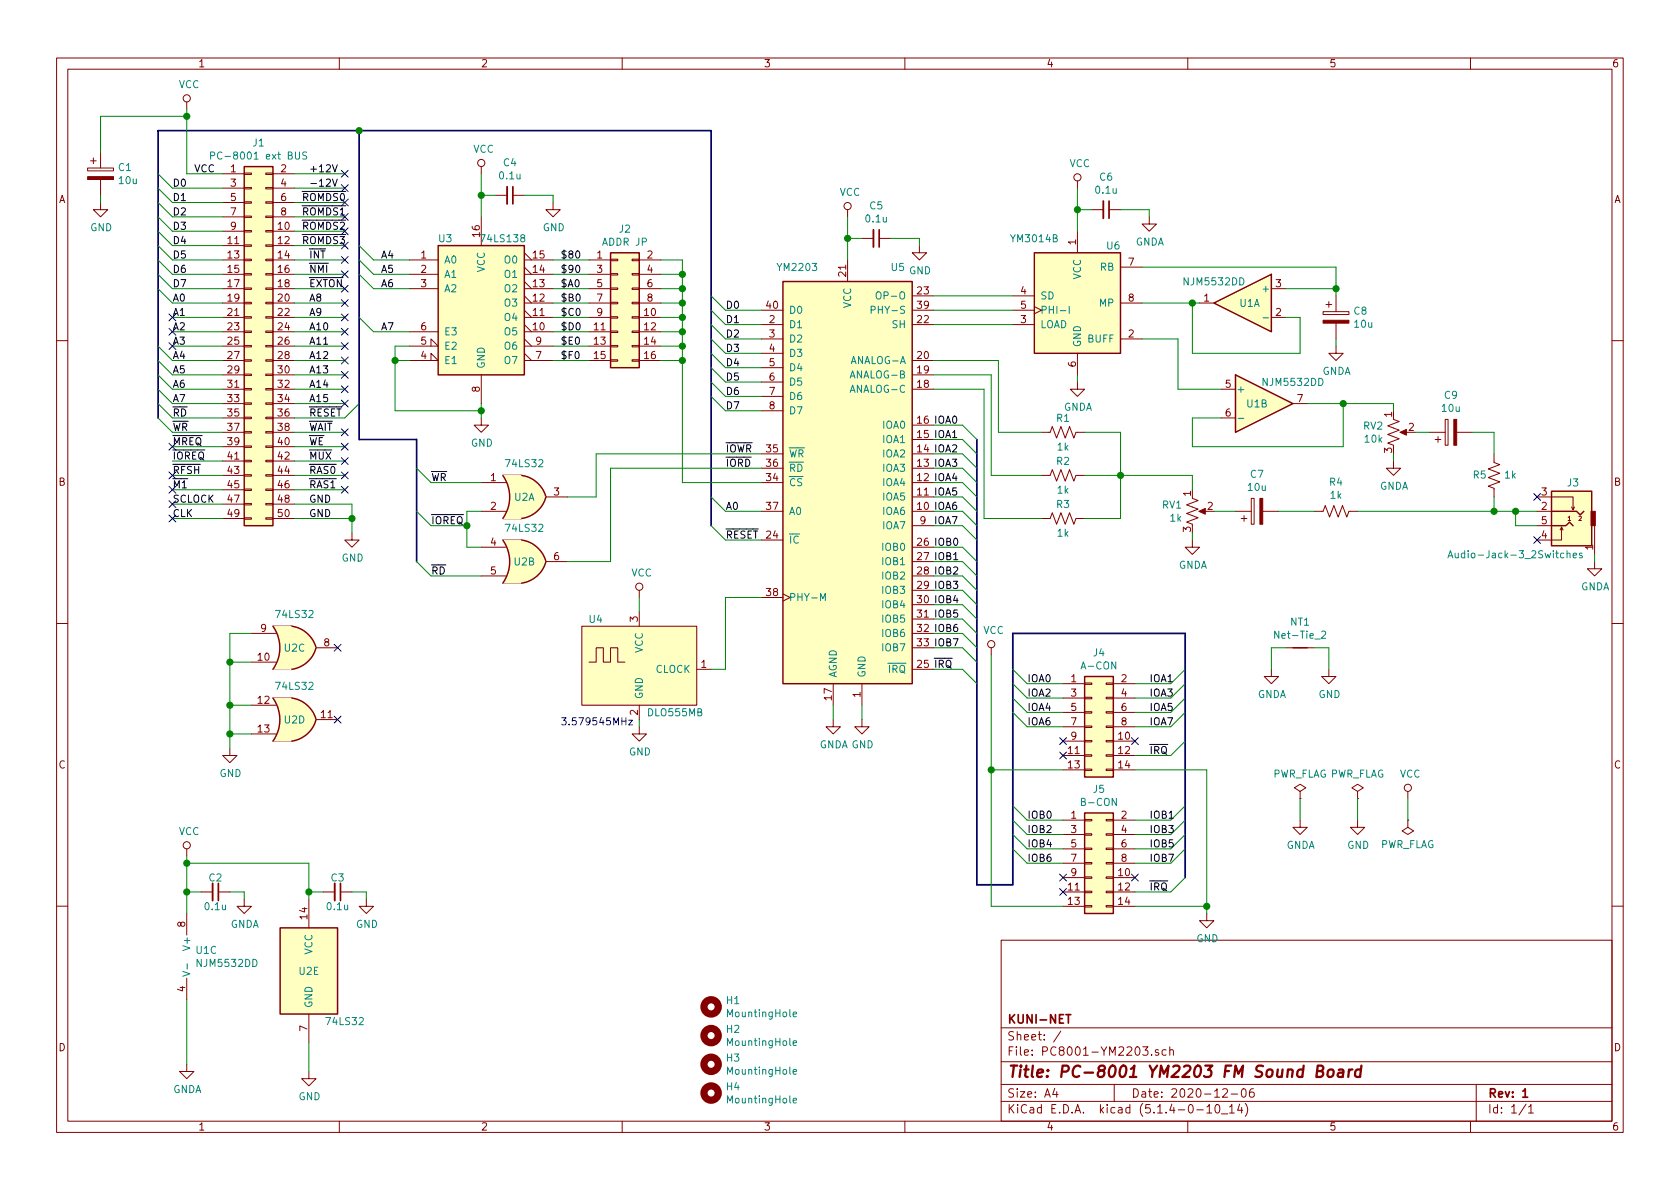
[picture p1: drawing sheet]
EESchema Schematic File Version 4
LIBS:PC8001-YM2203-cache
EELAYER 30 0
EELAYER END
$Descr A4 11693 8268
encoding utf-8
Sheet 1 1
Title "PC-8001 YM2203 FM Sound Board"
Date "2020-12-06"
Rev "1"
Comp "KUNI-NET"
Comment1 ""
Comment2 ""
Comment3 ""
Comment4 ""
$EndDescr
Text Label 2650 2300 0    50   ~ 0
A7
Wire Wire Line
	2600 2300 2850 2300
Text Label 2650 2000 0    50   ~ 0
A6
Wire Wire Line
	2600 2000 2850 2000
Text Label 2650 1900 0    50   ~ 0
A5
Wire Wire Line
	2600 1900 2850 1900
Text Label 2650 1800 0    50   ~ 0
A4
Wire Wire Line
	2600 1800 2850 1800
Wire Wire Line
	1300 800  1300 750 
Wire Wire Line
	700  800  700  1050
Wire Wire Line
	700  800  1300 800 
Wire Bus Line
	1100 900  2500 900 
Entry Wire Line
	2400 2900 2500 2800
NoConn ~ 2400 1300
NoConn ~ 2400 1200
Entry Wire Line
	1100 2900 1200 3000
Entry Wire Line
	1100 2800 1200 2900
Entry Wire Line
	1100 2700 1200 2800
Entry Wire Line
	1100 2600 1200 2700
Entry Wire Line
	1100 2500 1200 2600
Entry Wire Line
	1100 2400 1200 2500
Entry Wire Line
	1100 2000 1200 2100
Entry Wire Line
	1100 1900 1200 2000
Entry Wire Line
	1100 1800 1200 1900
Entry Wire Line
	1100 1700 1200 1800
Entry Wire Line
	1100 1600 1200 1700
Entry Wire Line
	1100 1500 1200 1600
Entry Wire Line
	1100 1400 1200 1500
Entry Wire Line
	1100 1300 1200 1400
Entry Wire Line
	1100 1200 1200 1300
Connection ~ 1300 800 
Wire Wire Line
	1300 1200 1300 800 
NoConn ~ 1200 2200
$Comp
L 74xx:74LS32 U2
U 2 1
P 3650 3900
F 0 "U2" H 3650 3900 50  0000 C CNN
F 1 "74LS32" H 3650 4134 50  0000 C CNN
F 2 "Package_DIP:DIP-14_W7.62mm_Socket" H 3650 3900 50  0001 C CNN
F 3 "http://www.ti.com/lit/gpn/sn74LS32" H 3650 3900 50  0001 C CNN
	2    3650 3900
	1    0    0    -1  
$EndComp
$Comp
L 74xx:74LS32 U2
U 1 1
P 3650 3450
F 0 "U2" H 3650 3450 50  0000 C CNN
F 1 "74LS32" H 3650 3684 50  0000 C CNN
F 2 "Package_DIP:DIP-14_W7.62mm_Socket" H 3650 3450 50  0001 C CNN
F 3 "http://www.ti.com/lit/gpn/sn74LS32" H 3650 3450 50  0001 C CNN
	1    3650 3450
	1    0    0    -1  
$EndComp
$Comp
L 74xx:74LS138 U3
U 1 1
P 3350 2100
F 0 "U3" H 3100 2550 50  0000 C CNN
F 1 "74LS138" H 3500 2550 50  0000 C CNN
F 2 "Package_DIP:DIP-16_W7.62mm_Socket" H 3350 2100 50  0001 C CNN
F 3 "http://www.ti.com/lit/gpn/sn74LS138" H 3350 2100 50  0001 C CNN
	1    3350 2100
	1    0    0    -1  
$EndComp
Text Label 2150 1300 0    50   ~ 0
-12V
Text Label 2150 1200 0    50   ~ 0
+12V
Wire Wire Line
	2050 1300 2400 1300
Wire Wire Line
	2050 1200 2400 1200
NoConn ~ 1200 2400
NoConn ~ 1200 2300
Wire Wire Line
	700  1350 700  1400
$Comp
L Device:CP C1
U 1 1
P 700 1200
F 0 "C1" H 818 1246 50  0000 L CNN
F 1 "10u" H 818 1155 50  0000 L CNN
F 2 "Capacitor_THT:CP_Radial_D5.0mm_P2.50mm" H 738 1050 50  0001 C CNN
F 3 "~" H 700 1200 50  0001 C CNN
	1    700  1200
	1    0    0    -1  
$EndComp
$Comp
L power:GND #PWR01
U 1 1
P 700 1400
F 0 "#PWR01" H 700 1150 50  0001 C CNN
F 1 "GND" H 705 1227 50  0000 C CNN
F 2 "" H 700 1400 50  0001 C CNN
F 3 "" H 700 1400 50  0001 C CNN
	1    700  1400
	1    0    0    -1  
$EndComp
NoConn ~ 1200 3600
NoConn ~ 1200 3500
NoConn ~ 1200 3400
NoConn ~ 1200 3300
NoConn ~ 1200 3100
NoConn ~ 2400 3400
NoConn ~ 2400 3300
NoConn ~ 2400 3200
NoConn ~ 2400 3100
NoConn ~ 2400 3000
NoConn ~ 2400 2800
NoConn ~ 2400 2700
NoConn ~ 2400 2600
NoConn ~ 2400 2500
NoConn ~ 2400 2400
NoConn ~ 2400 2300
NoConn ~ 2400 2200
NoConn ~ 2400 2100
NoConn ~ 2400 2000
NoConn ~ 2400 1900
NoConn ~ 2400 1800
NoConn ~ 2400 1700
NoConn ~ 2400 1600
NoConn ~ 2400 1500
NoConn ~ 2400 1400
Text Label 2150 2000 0    50   ~ 0
~EXTON
Text Label 2150 1900 0    50   ~ 0
~NMI
Text Label 2150 1800 0    50   ~ 0
~INT
Text Label 2100 1700 0    50   ~ 0
~ROMDS3
Text Label 2100 1600 0    50   ~ 0
~ROMDS2
Text Label 2100 1500 0    50   ~ 0
~ROMDS1
Text Label 2100 1400 0    50   ~ 0
~ROMDS0
Wire Wire Line
	2450 3600 2450 3700
Wire Wire Line
	2050 3600 2450 3600
Wire Wire Line
	2050 3500 2450 3500
Connection ~ 2450 3600
Wire Wire Line
	2450 3500 2450 3600
$Comp
L power:GND #PWR08
U 1 1
P 2450 3700
F 0 "#PWR08" H 2450 3450 50  0001 C CNN
F 1 "GND" H 2455 3527 50  0000 C CNN
F 2 "" H 2450 3700 50  0001 C CNN
F 3 "" H 2450 3700 50  0001 C CNN
	1    2450 3700
	1    0    0    -1  
$EndComp
Wire Wire Line
	1300 1200 1550 1200
$Comp
L power:VCC #PWR02
U 1 1
P 1300 750
F 0 "#PWR02" H 1300 600 50  0001 C CNN
F 1 "VCC" H 1317 923 50  0000 C CNN
F 2 "" H 1300 750 50  0001 C CNN
F 3 "" H 1300 750 50  0001 C CNN
	1    1300 750 
	1    0    0    -1  
$EndComp
Text Label 2150 3600 0    50   ~ 0
GND
Text Label 2150 3500 0    50   ~ 0
GND
Text Label 2150 3400 0    50   ~ 0
~RAS1
Text Label 2150 3300 0    50   ~ 0
~RAS0
Text Label 2150 3200 0    50   ~ 0
~MUX
Text Label 2150 3100 0    50   ~ 0
~WE
Text Label 2150 3000 0    50   ~ 0
~WAIT
Text Label 2150 2900 0    50   ~ 0
~RESET
Text Label 2150 2800 0    50   ~ 0
A15
Text Label 2150 2700 0    50   ~ 0
A14
Text Label 2150 2600 0    50   ~ 0
A13
Text Label 2150 2500 0    50   ~ 0
A12
Text Label 2150 2400 0    50   ~ 0
A11
Text Label 2150 2300 0    50   ~ 0
A10
Text Label 2150 2200 0    50   ~ 0
A9
Text Label 1200 3600 0    50   ~ 0
CLK
Text Label 1200 3500 0    50   ~ 0
SCLOCK
Text Label 1200 3400 0    50   ~ 0
~M1
Text Label 1200 3300 0    50   ~ 0
~RFSH
Text Label 1200 3200 0    50   ~ 0
~IOREQ
Text Label 1200 3100 0    50   ~ 0
~MREQ
Text Label 1200 3000 0    50   ~ 0
~WR
Text Label 1200 2900 0    50   ~ 0
~RD
Text Label 1200 2800 0    50   ~ 0
A7
Text Label 2150 2100 0    50   ~ 0
A8
Text Label 1200 2700 0    50   ~ 0
A6
Text Label 1200 2600 0    50   ~ 0
A5
Text Label 1200 2500 0    50   ~ 0
A4
Text Label 1200 2400 0    50   ~ 0
A3
Text Label 1200 2300 0    50   ~ 0
A2
Text Label 1200 2200 0    50   ~ 0
A1
Text Label 1200 2100 0    50   ~ 0
A0
Text Label 1200 2000 0    50   ~ 0
D7
Text Label 1200 1900 0    50   ~ 0
D6
Text Label 1200 1800 0    50   ~ 0
D5
Text Label 1200 1700 0    50   ~ 0
D4
Text Label 1200 1600 0    50   ~ 0
D3
Text Label 1200 1500 0    50   ~ 0
D2
Text Label 1200 1400 0    50   ~ 0
D1
Text Label 1200 1300 0    50   ~ 0
D0
Text Label 1350 1200 0    50   ~ 0
VCC
Wire Wire Line
	2050 3400 2400 3400
Wire Wire Line
	2050 3300 2400 3300
Wire Wire Line
	2050 3200 2400 3200
Wire Wire Line
	2050 3100 2400 3100
Wire Wire Line
	2050 3000 2400 3000
Wire Wire Line
	2050 2900 2400 2900
Wire Wire Line
	2050 2800 2400 2800
Wire Wire Line
	2050 2700 2400 2700
Wire Wire Line
	2050 2600 2400 2600
Wire Wire Line
	2050 2500 2400 2500
Wire Wire Line
	2050 2400 2400 2400
Wire Wire Line
	2050 2300 2400 2300
Wire Wire Line
	2050 2200 2400 2200
Wire Wire Line
	2050 2100 2400 2100
Wire Wire Line
	2050 2000 2400 2000
Wire Wire Line
	2050 1900 2400 1900
Wire Wire Line
	2050 1800 2400 1800
Wire Wire Line
	2050 1700 2400 1700
Wire Wire Line
	2050 1600 2400 1600
Wire Wire Line
	2050 1500 2400 1500
Wire Wire Line
	2050 1400 2400 1400
Wire Wire Line
	1200 3600 1550 3600
Wire Wire Line
	1200 3500 1550 3500
Wire Wire Line
	1200 3400 1550 3400
Wire Wire Line
	1200 3300 1550 3300
Wire Wire Line
	1200 3200 1550 3200
Wire Wire Line
	1200 3100 1550 3100
Wire Wire Line
	1200 3000 1550 3000
Wire Wire Line
	1200 2900 1550 2900
Wire Wire Line
	1200 2800 1550 2800
Wire Wire Line
	1200 2700 1550 2700
Wire Wire Line
	1200 2600 1550 2600
Wire Wire Line
	1200 2500 1550 2500
Wire Wire Line
	1200 2400 1550 2400
Wire Wire Line
	1200 2300 1550 2300
Wire Wire Line
	1200 2200 1550 2200
Wire Wire Line
	1200 2100 1550 2100
Wire Wire Line
	1200 2000 1550 2000
Wire Wire Line
	1200 1900 1550 1900
Wire Wire Line
	1200 1800 1550 1800
Wire Wire Line
	1200 1700 1550 1700
Wire Wire Line
	1200 1600 1550 1600
Wire Wire Line
	1200 1500 1550 1500
Wire Wire Line
	1200 1400 1550 1400
Wire Wire Line
	1200 1300 1550 1300
$Comp
L Connector_Generic:Conn_02x25_Odd_Even J1
U 1 1
P 1750 2400
F 0 "J1" H 1800 3817 50  0000 C CNN
F 1 "PC-8001 ext BUS" H 1800 3726 50  0000 C CNN
F 2 "Connector_PinHeader_2.54mm:PinHeader_2x25_P2.54mm_Horizontal" H 1750 2400 50  0001 C CNN
F 3 "~" H 1750 2400 50  0001 C CNN
	1    1750 2400
	1    0    0    -1  
$EndComp
Text Notes 3900 5050 0    50   ~ 0
3.579545MHz
Wire Wire Line
	4450 5000 4450 5050
Wire Wire Line
	4450 4150 4450 4250
$Comp
L power:VCC #PWR013
U 1 1
P 4450 4150
F 0 "#PWR013" H 4450 4000 50  0001 C CNN
F 1 "VCC" H 4467 4323 50  0000 C CNN
F 2 "" H 4450 4150 50  0001 C CNN
F 3 "" H 4450 4150 50  0001 C CNN
	1    4450 4150
	1    0    0    -1  
$EndComp
$Comp
L power:GND #PWR014
U 1 1
P 4450 5050
F 0 "#PWR014" H 4450 4800 50  0001 C CNN
F 1 "GND" H 4455 4877 50  0000 C CNN
F 2 "" H 4450 5050 50  0001 C CNN
F 3 "" H 4450 5050 50  0001 C CNN
	1    4450 5050
	1    0    0    -1  
$EndComp
Wire Wire Line
	5050 4650 4950 4650
Wire Wire Line
	5050 4150 5050 4650
$Comp
L DLO555MB:DLO555MB U4
U 1 1
P 4450 4650
F 0 "U4" H 4200 5000 50  0000 R CNN
F 1 "DLO555MB" H 4900 4350 50  0000 R CNN
F 2 "Package_TO_SOT_THT:TO-92_Inline_Wide" H 4450 4650 50  0001 C CNN
F 3 "http://ftp.kds.info/products/DLO555MBA_jp.pdf" H 4450 4650 50  0001 C CNN
	1    4450 4650
	1    0    0    -1  
$EndComp
Wire Wire Line
	10400 3450 10400 3550
Connection ~ 10400 3550
Wire Wire Line
	9450 3550 10400 3550
Wire Wire Line
	8900 3550 9150 3550
Wire Wire Line
	10400 3000 10400 3150
$Comp
L Device:R_US R5
U 1 1
P 10400 3300
F 0 "R5" H 10500 3300 50  0000 C CNN
F 1 "1k" H 10286 3300 50  0000 C CNN
F 2 "Resistor_THT:R_Axial_DIN0207_L6.3mm_D2.5mm_P10.16mm_Horizontal" V 10440 3290 50  0001 C CNN
F 3 "~" H 10400 3300 50  0001 C CNN
	1    10400 3300
	-1   0    0    1   
$EndComp
$Comp
L Device:R_US R4
U 1 1
P 9300 3550
F 0 "R4" V 9095 3550 50  0000 C CNN
F 1 "1k" V 9186 3550 50  0000 C CNN
F 2 "Resistor_THT:R_Axial_DIN0207_L6.3mm_D2.5mm_P10.16mm_Horizontal" V 9340 3540 50  0001 C CNN
F 3 "~" H 9300 3550 50  0001 C CNN
	1    9300 3550
	0    1    1    0   
$EndComp
$Comp
L power:GNDA #PWR028
U 1 1
P 11100 3900
F 0 "#PWR028" H 11100 3650 50  0001 C CNN
F 1 "GNDA" H 11105 3727 50  0000 C CNN
F 2 "" H 11100 3900 50  0001 C CNN
F 3 "" H 11100 3900 50  0001 C CNN
	1    11100 3900
	1    0    0    -1  
$EndComp
Wire Wire Line
	11100 3850 11100 3900
Wire Wire Line
	9300 2050 9300 2000
Wire Wire Line
	9300 2350 9300 2400
$Comp
L power:GNDA #PWR026
U 1 1
P 9300 2400
F 0 "#PWR026" H 9300 2150 50  0001 C CNN
F 1 "GNDA" H 9305 2227 50  0000 C CNN
F 2 "" H 9300 2400 50  0001 C CNN
F 3 "" H 9300 2400 50  0001 C CNN
	1    9300 2400
	1    0    0    -1  
$EndComp
$Comp
L Device:CP C8
U 1 1
P 9300 2200
F 0 "C8" H 9418 2246 50  0000 L CNN
F 1 "10u" H 9418 2155 50  0000 L CNN
F 2 "Capacitor_THT:CP_Radial_D5.0mm_P2.50mm" H 9338 2050 50  0001 C CNN
F 3 "~" H 9300 2200 50  0001 C CNN
	1    9300 2200
	1    0    0    -1  
$EndComp
NoConn ~ 10700 3750
$Comp
L Mechanical:MountingHole H4
U 1 1
P 4950 7600
F 0 "H4" H 5050 7646 50  0000 L CNN
F 1 "MountingHole" H 5050 7555 50  0000 L CNN
F 2 "MountingHole:MountingHole_3.2mm_M3" H 4950 7600 50  0001 C CNN
F 3 "~" H 4950 7600 50  0001 C CNN
	1    4950 7600
	1    0    0    -1  
$EndComp
$Comp
L Mechanical:MountingHole H3
U 1 1
P 4950 7400
F 0 "H3" H 5050 7446 50  0000 L CNN
F 1 "MountingHole" H 5050 7355 50  0000 L CNN
F 2 "MountingHole:MountingHole_3.2mm_M3" H 4950 7400 50  0001 C CNN
F 3 "~" H 4950 7400 50  0001 C CNN
	1    4950 7400
	1    0    0    -1  
$EndComp
$Comp
L Mechanical:MountingHole H2
U 1 1
P 4950 7200
F 0 "H2" H 5050 7246 50  0000 L CNN
F 1 "MountingHole" H 5050 7155 50  0000 L CNN
F 2 "MountingHole:MountingHole_3.2mm_M3" H 4950 7200 50  0001 C CNN
F 3 "~" H 4950 7200 50  0001 C CNN
	1    4950 7200
	1    0    0    -1  
$EndComp
$Comp
L Mechanical:MountingHole H1
U 1 1
P 4950 7000
F 0 "H1" H 5050 7046 50  0000 L CNN
F 1 "MountingHole" H 5050 6955 50  0000 L CNN
F 2 "MountingHole:MountingHole_3.2mm_M3" H 4950 7000 50  0001 C CNN
F 3 "~" H 4950 7000 50  0001 C CNN
	1    4950 7000
	1    0    0    -1  
$EndComp
$Comp
L power:GNDA #PWR06
U 1 1
P 1700 6250
F 0 "#PWR06" H 1700 6000 50  0001 C CNN
F 1 "GNDA" H 1705 6077 50  0000 C CNN
F 2 "" H 1700 6250 50  0001 C CNN
F 3 "" H 1700 6250 50  0001 C CNN
	1    1700 6250
	1    0    0    -1  
$EndComp
$Comp
L power:GNDA #PWR04
U 1 1
P 1300 7400
F 0 "#PWR04" H 1300 7150 50  0001 C CNN
F 1 "GNDA" H 1305 7227 50  0000 C CNN
F 2 "" H 1300 7400 50  0001 C CNN
F 3 "" H 1300 7400 50  0001 C CNN
	1    1300 7400
	1    0    0    -1  
$EndComp
Wire Wire Line
	1300 6950 1300 7400
Wire Wire Line
	1300 5950 1300 6000
Connection ~ 1300 6000
Wire Wire Line
	2550 6200 2550 6250
Wire Wire Line
	2450 6200 2550 6200
$Comp
L power:GND #PWR09
U 1 1
P 2550 6250
F 0 "#PWR09" H 2550 6000 50  0001 C CNN
F 1 "GND" H 2555 6077 50  0000 C CNN
F 2 "" H 2550 6250 50  0001 C CNN
F 3 "" H 2550 6250 50  0001 C CNN
	1    2550 6250
	1    0    0    -1  
$EndComp
Wire Wire Line
	2150 6200 2150 6250
Wire Wire Line
	2150 6200 2250 6200
Connection ~ 2150 6200
Wire Wire Line
	2150 6000 1300 6000
Wire Wire Line
	2150 6000 2150 6200
$Comp
L Device:C_Small C3
U 1 1
P 2350 6200
F 0 "C3" V 2250 6200 50  0000 C CNN
F 1 "0.1u" V 2450 6200 50  0000 C CNN
F 2 "Capacitor_THT:C_Disc_D3.0mm_W1.6mm_P2.50mm" H 2350 6200 50  0001 C CNN
F 3 "~" H 2350 6200 50  0001 C CNN
	1    2350 6200
	0    1    1    0   
$EndComp
Wire Wire Line
	1700 6200 1700 6250
Wire Wire Line
	9950 3000 9850 3000
Wire Wire Line
	10400 3000 10250 3000
Wire Wire Line
	8450 3550 8600 3550
$Comp
L Device:CP C9
U 1 1
P 10100 3000
F 0 "C9" V 10355 3000 50  0000 C CNN
F 1 "10u" V 10264 3000 50  0000 C CNN
F 2 "Capacitor_THT:CP_Radial_D5.0mm_P2.50mm" H 10138 2850 50  0001 C CNN
F 3 "~" H 10100 3000 50  0001 C CNN
	1    10100 3000
	0    -1   -1   0   
$EndComp
$Comp
L Device:CP C7
U 1 1
P 8750 3550
F 0 "C7" V 9005 3550 50  0000 C CNN
F 1 "10u" V 8914 3550 50  0000 C CNN
F 2 "Capacitor_THT:CP_Radial_D5.0mm_P2.50mm" H 8788 3400 50  0001 C CNN
F 3 "~" H 8750 3550 50  0001 C CNN
	1    8750 3550
	0    -1   -1   0   
$EndComp
Wire Wire Line
	9700 2800 9700 2850
Wire Wire Line
	9700 3150 9700 3200
$Comp
L power:GNDA #PWR027
U 1 1
P 9700 3200
F 0 "#PWR027" H 9700 2950 50  0001 C CNN
F 1 "GNDA" H 9705 3027 50  0000 C CNN
F 2 "" H 9700 3200 50  0001 C CNN
F 3 "" H 9700 3200 50  0001 C CNN
	1    9700 3200
	1    0    0    -1  
$EndComp
Wire Wire Line
	8300 3700 8300 3750
$Comp
L power:GNDA #PWR025
U 1 1
P 8300 3750
F 0 "#PWR025" H 8300 3500 50  0001 C CNN
F 1 "GNDA" H 8305 3577 50  0000 C CNN
F 2 "" H 8300 3750 50  0001 C CNN
F 3 "" H 8300 3750 50  0001 C CNN
	1    8300 3750
	1    0    0    -1  
$EndComp
Wire Wire Line
	8300 3300 8300 3400
Wire Wire Line
	7800 3300 8300 3300
Wire Wire Line
	7800 3300 7800 3600
Connection ~ 7800 3300
Wire Wire Line
	7550 3300 7800 3300
Wire Wire Line
	7800 3600 7550 3600
Wire Wire Line
	7800 3000 7800 3300
Wire Wire Line
	7550 3000 7800 3000
$Comp
L Device:R_POT_US RV1
U 1 1
P 8300 3550
F 0 "RV1" H 8232 3596 50  0000 R CNN
F 1 "1k" H 8232 3505 50  0000 R CNN
F 2 "Potentiometer_THT:Potentiometer_Vishay_T73YP_Vertical" H 8300 3550 50  0001 C CNN
F 3 "~" H 8300 3550 50  0001 C CNN
	1    8300 3550
	1    0    0    -1  
$EndComp
$Comp
L Device:R_POT_US RV2
U 1 1
P 9700 3000
F 0 "RV2" H 9632 3046 50  0000 R CNN
F 1 "10k" H 9632 2955 50  0000 R CNN
F 2 "Potentiometer_THT:Potentiometer_Vishay_T73YP_Vertical" H 9700 3000 50  0001 C CNN
F 3 "~" H 9700 3000 50  0001 C CNN
	1    9700 3000
	1    0    0    -1  
$EndComp
Wire Wire Line
	9350 2800 9700 2800
Wire Wire Line
	9350 2800 9100 2800
Connection ~ 9350 2800
Wire Wire Line
	9350 3100 9350 2800
Wire Wire Line
	8300 3100 9350 3100
Wire Wire Line
	8300 2900 8300 3100
Wire Wire Line
	8500 2900 8300 2900
Wire Wire Line
	8200 2700 8500 2700
Wire Wire Line
	8200 2350 8200 2700
Wire Wire Line
	7950 2350 8200 2350
Wire Wire Line
	9050 5700 9050 5550
$Comp
L power:GNDA #PWR016
U 1 1
P 9050 5700
F 0 "#PWR016" H 9050 5450 50  0001 C CNN
F 1 "GNDA" H 9055 5527 50  0000 C CNN
F 2 "" H 9050 5700 50  0001 C CNN
F 3 "" H 9050 5700 50  0001 C CNN
	1    9050 5700
	1    0    0    -1  
$EndComp
Wire Wire Line
	9800 5550 9800 5700
$Comp
L power:VCC #PWR021
U 1 1
P 9800 5550
F 0 "#PWR021" H 9800 5400 50  0001 C CNN
F 1 "VCC" H 9817 5723 50  0000 C CNN
F 2 "" H 9800 5550 50  0001 C CNN
F 3 "" H 9800 5550 50  0001 C CNN
	1    9800 5550
	1    0    0    -1  
$EndComp
$Comp
L power:GND #PWR019
U 1 1
P 9450 5700
F 0 "#PWR019" H 9450 5450 50  0001 C CNN
F 1 "GND" H 9455 5527 50  0000 C CNN
F 2 "" H 9450 5700 50  0001 C CNN
F 3 "" H 9450 5700 50  0001 C CNN
	1    9450 5700
	1    0    0    -1  
$EndComp
$Comp
L power:PWR_FLAG #FLG02
U 1 1
P 9800 5700
F 0 "#FLG02" H 9800 5775 50  0001 C CNN
F 1 "PWR_FLAG" H 9800 5873 50  0000 C CNN
F 2 "" H 9800 5700 50  0001 C CNN
F 3 "~" H 9800 5700 50  0001 C CNN
	1    9800 5700
	-1   0    0    1   
$EndComp
$Comp
L power:PWR_FLAG #FLG01
U 1 1
P 9450 5550
F 0 "#FLG01" H 9450 5625 50  0001 C CNN
F 1 "PWR_FLAG" H 9450 5723 50  0000 C CNN
F 2 "" H 9450 5550 50  0001 C CNN
F 3 "~" H 9450 5550 50  0001 C CNN
	1    9450 5550
	1    0    0    -1  
$EndComp
Wire Wire Line
	6000 4900 6000 5000
Wire Wire Line
	5800 4900 5800 5000
$Comp
L power:GNDA #PWR015
U 1 1
P 5800 5000
F 0 "#PWR015" H 5800 4750 50  0001 C CNN
F 1 "GNDA" H 5805 4827 50  0000 C CNN
F 2 "" H 5800 5000 50  0001 C CNN
F 3 "" H 5800 5000 50  0001 C CNN
	1    5800 5000
	1    0    0    -1  
$EndComp
$Comp
L power:GND #PWR018
U 1 1
P 6000 5000
F 0 "#PWR018" H 6000 4750 50  0001 C CNN
F 1 "GND" H 6005 4827 50  0000 C CNN
F 2 "" H 6000 5000 50  0001 C CNN
F 3 "" H 6000 5000 50  0001 C CNN
	1    6000 5000
	1    0    0    -1  
$EndComp
Wire Wire Line
	5300 4150 5050 4150
Entry Wire Line
	4950 3450 5050 3550
Text Label 5050 3750 0    50   ~ 0
~RESET
Text Label 5050 3550 0    50   ~ 0
A0
Wire Wire Line
	5050 3550 5300 3550
Text Label 5050 3250 0    50   ~ 0
~IORD
Text Label 5050 3150 0    50   ~ 0
~IOWR
Entry Wire Line
	4950 2750 5050 2850
Entry Wire Line
	4950 2650 5050 2750
Entry Wire Line
	4950 2550 5050 2650
Text Label 5050 2850 0    50   ~ 0
D7
Text Label 5050 2750 0    50   ~ 0
D6
Text Label 5050 2650 0    50   ~ 0
D5
Wire Wire Line
	5300 2750 5050 2750
Wire Wire Line
	5050 2850 5300 2850
Wire Wire Line
	5050 2650 5300 2650
Text Label 5050 2550 0    50   ~ 0
D4
Wire Wire Line
	5050 2550 5300 2550
Entry Wire Line
	4950 2450 5050 2550
Entry Wire Line
	4950 2350 5050 2450
Entry Wire Line
	4950 2250 5050 2350
Entry Wire Line
	4950 2150 5050 2250
Entry Wire Line
	4950 2050 5050 2150
Text Label 5050 2450 0    50   ~ 0
D3
Text Label 5050 2350 0    50   ~ 0
D2
Text Label 5050 2250 0    50   ~ 0
D1
Text Label 5050 2150 0    50   ~ 0
D0
Wire Wire Line
	5300 2350 5050 2350
Wire Wire Line
	5050 2450 5300 2450
Wire Wire Line
	5050 2250 5300 2250
Wire Wire Line
	5050 2150 5300 2150
Wire Wire Line
	8300 2100 8350 2100
Wire Wire Line
	9050 2200 8950 2200
Wire Wire Line
	9050 2450 9050 2200
Wire Wire Line
	8300 2450 9050 2450
Wire Wire Line
	8300 2100 8300 2450
Connection ~ 8300 2100
Wire Wire Line
	7950 2100 8300 2100
Wire Wire Line
	9300 2000 8950 2000
Connection ~ 9300 2000
Wire Wire Line
	9300 1850 9300 2000
Wire Wire Line
	7950 1850 9300 1850
$Comp
L power:GND #PWR07
U 1 1
P 2150 7450
F 0 "#PWR07" H 2150 7200 50  0001 C CNN
F 1 "GND" H 2155 7277 50  0000 C CNN
F 2 "" H 2150 7450 50  0001 C CNN
F 3 "" H 2150 7450 50  0001 C CNN
	1    2150 7450
	1    0    0    -1  
$EndComp
Wire Wire Line
	1600 6200 1700 6200
Wire Wire Line
	1300 6000 1300 6200
Wire Wire Line
	1300 6200 1300 6350
Connection ~ 1300 6200
Wire Wire Line
	1300 6200 1400 6200
$Comp
L Device:C_Small C2
U 1 1
P 1500 6200
F 0 "C2" V 1400 6200 50  0000 C CNN
F 1 "0.1u" V 1600 6200 50  0000 C CNN
F 2 "Capacitor_THT:C_Disc_D3.0mm_W1.6mm_P2.50mm" H 1500 6200 50  0001 C CNN
F 3 "~" H 1500 6200 50  0001 C CNN
	1    1500 6200
	0    1    1    0   
$EndComp
$Comp
L power:VCC #PWR03
U 1 1
P 1300 5950
F 0 "#PWR03" H 1300 5800 50  0001 C CNN
F 1 "VCC" H 1317 6123 50  0000 C CNN
F 2 "" H 1300 5950 50  0001 C CNN
F 3 "" H 1300 5950 50  0001 C CNN
	1    1300 5950
	1    0    0    -1  
$EndComp
$Comp
L Amplifier_Operational:LM358 U1
U 3 1
P 1400 6650
F 0 "U1" H 1358 6696 50  0000 L CNN
F 1 "NJM5532DD" H 1358 6605 50  0000 L CNN
F 2 "Package_DIP:DIP-8_W7.62mm_Socket" H 1400 6650 50  0001 C CNN
F 3 "https://www.njr.co.jp/products/semicon/PDF/NJM5532_J.pdf" H 1400 6650 50  0001 C CNN
	3    1400 6650
	1    0    0    -1  
$EndComp
$Comp
L Amplifier_Operational:LM358 U1
U 2 1
P 8800 2800
F 0 "U1" H 8750 2800 50  0000 C CNN
F 1 "NJM5532DD" H 9000 2950 50  0000 C CNN
F 2 "Package_DIP:DIP-8_W7.62mm_Socket" H 8800 2800 50  0001 C CNN
F 3 "https://www.njr.co.jp/products/semicon/PDF/NJM5532_J.pdf" H 8800 2800 50  0001 C CNN
	2    8800 2800
	1    0    0    -1  
$EndComp
$Comp
L Amplifier_Operational:LM358 U1
U 1 1
P 8650 2100
F 0 "U1" H 8600 2100 50  0000 C CNN
F 1 "NJM5532DD" H 8850 2250 50  0000 C CNN
F 2 "Package_DIP:DIP-8_W7.62mm_Socket" H 8650 2100 50  0001 C CNN
F 3 "https://www.njr.co.jp/products/semicon/PDF/NJM5532_J.pdf" H 8650 2100 50  0001 C CNN
	1    8650 2100
	-1   0    0    -1  
$EndComp
Wire Wire Line
	7500 2600 7500 2650
Wire Wire Line
	8000 1450 8000 1500
Wire Wire Line
	7800 1450 8000 1450
Wire Wire Line
	7500 1450 7500 1600
Wire Wire Line
	7500 1450 7600 1450
Connection ~ 7500 1450
Wire Wire Line
	7500 1300 7500 1450
$Comp
L Device:C_Small C6
U 1 1
P 7700 1450
F 0 "C6" V 7471 1450 50  0000 C CNN
F 1 "0.1u" V 7562 1450 50  0000 C CNN
F 2 "Capacitor_THT:C_Disc_D3.0mm_W1.6mm_P2.50mm" H 7700 1450 50  0001 C CNN
F 3 "~" H 7700 1450 50  0001 C CNN
	1    7700 1450
	0    1    1    0   
$EndComp
$Comp
L power:VCC #PWR022
U 1 1
P 7500 1300
F 0 "#PWR022" H 7500 1150 50  0001 C CNN
F 1 "VCC" H 7517 1473 50  0000 C CNN
F 2 "" H 7500 1300 50  0001 C CNN
F 3 "" H 7500 1300 50  0001 C CNN
	1    7500 1300
	1    0    0    -1  
$EndComp
Wire Wire Line
	6400 1650 6400 1700
Wire Wire Line
	6200 1650 6400 1650
$Comp
L power:GND #PWR020
U 1 1
P 6400 1700
F 0 "#PWR020" H 6400 1450 50  0001 C CNN
F 1 "GND" H 6405 1527 50  0000 C CNN
F 2 "" H 6400 1700 50  0001 C CNN
F 3 "" H 6400 1700 50  0001 C CNN
	1    6400 1700
	1    0    0    -1  
$EndComp
Wire Wire Line
	5900 1650 5900 1800
Wire Wire Line
	5900 1650 6000 1650
Connection ~ 5900 1650
Wire Wire Line
	5900 1500 5900 1650
$Comp
L Device:C_Small C5
U 1 1
P 6100 1650
F 0 "C5" V 5871 1650 50  0000 C CNN
F 1 "0.1u" V 5962 1650 50  0000 C CNN
F 2 "Capacitor_THT:C_Disc_D3.0mm_W1.6mm_P2.50mm" H 6100 1650 50  0001 C CNN
F 3 "~" H 6100 1650 50  0001 C CNN
	1    6100 1650
	0    1    1    0   
$EndComp
$Comp
L power:VCC #PWR017
U 1 1
P 5900 1500
F 0 "#PWR017" H 5900 1350 50  0001 C CNN
F 1 "VCC" H 5917 1673 50  0000 C CNN
F 2 "" H 5900 1500 50  0001 C CNN
F 3 "" H 5900 1500 50  0001 C CNN
	1    5900 1500
	1    0    0    -1  
$EndComp
Wire Wire Line
	6850 3600 7250 3600
Wire Wire Line
	6850 2700 6850 3600
Wire Wire Line
	6500 2700 6850 2700
Wire Wire Line
	6900 3300 7250 3300
Wire Wire Line
	6900 2600 6900 3300
Wire Wire Line
	6500 2600 6900 2600
Wire Wire Line
	6950 3000 7250 3000
Wire Wire Line
	6950 2500 6950 3000
Wire Wire Line
	6500 2500 6950 2500
$Comp
L Device:R_US R3
U 1 1
P 7400 3600
F 0 "R3" V 7300 3600 50  0000 C CNN
F 1 "1k" V 7500 3600 50  0000 C CNN
F 2 "Resistor_THT:R_Axial_DIN0207_L6.3mm_D2.5mm_P10.16mm_Horizontal" V 7440 3590 50  0001 C CNN
F 3 "~" H 7400 3600 50  0001 C CNN
	1    7400 3600
	0    1    1    0   
$EndComp
$Comp
L Device:R_US R2
U 1 1
P 7400 3300
F 0 "R2" V 7300 3300 50  0000 C CNN
F 1 "1k" V 7500 3300 50  0000 C CNN
F 2 "Resistor_THT:R_Axial_DIN0207_L6.3mm_D2.5mm_P10.16mm_Horizontal" V 7440 3290 50  0001 C CNN
F 3 "~" H 7400 3300 50  0001 C CNN
	1    7400 3300
	0    1    1    0   
$EndComp
$Comp
L Device:R_US R1
U 1 1
P 7400 3000
F 0 "R1" V 7300 3000 50  0000 C CNN
F 1 "1k" V 7500 3000 50  0000 C CNN
F 2 "Resistor_THT:R_Axial_DIN0207_L6.3mm_D2.5mm_P10.16mm_Horizontal" V 7440 2990 50  0001 C CNN
F 3 "~" H 7400 3000 50  0001 C CNN
	1    7400 3000
	0    1    1    0   
$EndComp
Wire Wire Line
	6500 2250 7050 2250
Wire Wire Line
	6500 2150 7050 2150
Wire Wire Line
	6500 2050 7050 2050
$Comp
L YAMAHA:YM3014B U6
U 1 1
P 7500 2150
F 0 "U6" H 7750 2600 50  0000 C CNN
F 1 "YM3014B" H 7200 2650 50  0000 C CNN
F 2 "Package_DIP:DIP-8_W7.62mm_Socket" H 7500 2150 50  0001 C CNN
F 3 "" H 7500 2150 50  0001 C CNN
	1    7500 2150
	1    0    0    -1  
$EndComp
$Comp
L YAMAHA:YM2203 U5
U 1 1
P 5900 3350
F 0 "U5" H 6250 4850 50  0000 C CNN
F 1 "YM2203" H 5550 4850 50  0000 C CNN
F 2 "Package_DIP:DIP-40_W15.24mm_Socket" H 5900 3350 50  0001 C CNN
F 3 "" H 5900 3350 50  0001 C CNN
	1    5900 3350
	1    0    0    -1  
$EndComp
Wire Wire Line
	3850 1350 3850 1400
Wire Wire Line
	3650 1350 3850 1350
$Comp
L power:GND #PWR012
U 1 1
P 3850 1400
F 0 "#PWR012" H 3850 1150 50  0001 C CNN
F 1 "GND" H 3855 1227 50  0000 C CNN
F 2 "" H 3850 1400 50  0001 C CNN
F 3 "" H 3850 1400 50  0001 C CNN
	1    3850 1400
	1    0    0    -1  
$EndComp
Wire Wire Line
	3350 1350 3350 1500
Wire Wire Line
	3350 1350 3450 1350
Connection ~ 3350 1350
Wire Wire Line
	3350 1200 3350 1350
$Comp
L Device:C_Small C4
U 1 1
P 3550 1350
F 0 "C4" V 3321 1350 50  0000 C CNN
F 1 "0.1u" V 3412 1350 50  0000 C CNN
F 2 "Capacitor_THT:C_Disc_D3.0mm_W1.6mm_P2.50mm" H 3550 1350 50  0001 C CNN
F 3 "~" H 3550 1350 50  0001 C CNN
	1    3550 1350
	0    1    1    0   
$EndComp
$Comp
L power:VCC #PWR010
U 1 1
P 3350 1200
F 0 "#PWR010" H 3350 1050 50  0001 C CNN
F 1 "VCC" H 3367 1373 50  0000 C CNN
F 2 "" H 3350 1200 50  0001 C CNN
F 3 "" H 3350 1200 50  0001 C CNN
	1    3350 1200
	1    0    0    -1  
$EndComp
Entry Wire Line
	2500 1700 2600 1800
Entry Wire Line
	2500 1800 2600 1900
Entry Wire Line
	2500 1900 2600 2000
Entry Wire Line
	2500 2200 2600 2300
$Comp
L Connector_Generic:Conn_02x08_Odd_Even J2
U 1 1
P 4300 2100
F 0 "J2" H 4350 2617 50  0000 C CNN
F 1 "ADDR JP" H 4350 2526 50  0000 C CNN
F 2 "Connector_PinHeader_2.54mm:PinHeader_2x08_P2.54mm_Vertical" H 4300 2100 50  0001 C CNN
F 3 "~" H 4300 2100 50  0001 C CNN
	1    4300 2100
	1    0    0    -1  
$EndComp
Wire Wire Line
	3850 1800 4100 1800
Wire Wire Line
	3850 1900 4100 1900
Wire Wire Line
	3850 2000 4100 2000
Wire Wire Line
	3850 2100 4100 2100
Wire Wire Line
	3850 2200 4100 2200
Wire Wire Line
	3850 2300 4100 2300
Wire Wire Line
	3850 2400 4100 2400
Wire Wire Line
	3850 2500 4100 2500
Wire Wire Line
	4600 1800 4750 1800
Wire Wire Line
	4750 1800 4750 1900
Wire Wire Line
	4750 3350 5300 3350
Text Label 3900 1800 0    50   ~ 0
$80
Text Label 3900 1900 0    50   ~ 0
$90
Text Label 3900 2000 0    50   ~ 0
$A0
Text Label 3900 2100 0    50   ~ 0
$B0
Text Label 3900 2200 0    50   ~ 0
$C0
Text Label 3900 2300 0    50   ~ 0
$D0
Text Label 3900 2400 0    50   ~ 0
$E0
Text Label 3900 2500 0    50   ~ 0
$F0
Wire Wire Line
	4600 1900 4750 1900
Connection ~ 4750 1900
Wire Wire Line
	4750 1900 4750 2000
Wire Wire Line
	4750 2000 4600 2000
Connection ~ 4750 2000
Wire Wire Line
	4750 2000 4750 2100
Wire Wire Line
	4600 2100 4750 2100
Connection ~ 4750 2100
Wire Wire Line
	4750 2100 4750 2200
Wire Wire Line
	4750 2200 4600 2200
Connection ~ 4750 2200
Wire Wire Line
	4750 2200 4750 2300
Wire Wire Line
	4600 2300 4750 2300
Connection ~ 4750 2300
Wire Wire Line
	4750 2300 4750 2400
Wire Wire Line
	4600 2400 4750 2400
Connection ~ 4750 2400
Wire Wire Line
	4750 2400 4750 2500
Wire Wire Line
	4600 2500 4750 2500
Connection ~ 4750 2500
Wire Wire Line
	4750 2500 4750 3350
$Comp
L power:GND #PWR011
U 1 1
P 3350 2900
F 0 "#PWR011" H 3350 2650 50  0001 C CNN
F 1 "GND" H 3355 2727 50  0000 C CNN
F 2 "" H 3350 2900 50  0001 C CNN
F 3 "" H 3350 2900 50  0001 C CNN
	1    3350 2900
	1    0    0    -1  
$EndComp
Wire Wire Line
	3350 2800 3350 2850
Wire Wire Line
	3350 2850 2750 2850
Wire Wire Line
	2750 2850 2750 2500
Wire Wire Line
	2750 2400 2850 2400
Connection ~ 3350 2850
Wire Wire Line
	3350 2850 3350 2900
Wire Wire Line
	2850 2500 2750 2500
Connection ~ 2750 2500
Wire Wire Line
	2750 2500 2750 2400
Entry Wire Line
	4950 3650 5050 3750
Wire Wire Line
	5050 3750 5300 3750
Wire Bus Line
	4950 900  2500 900 
Connection ~ 2500 900 
Wire Wire Line
	3350 3550 3250 3550
Wire Wire Line
	3250 3550 3250 3650
Wire Wire Line
	3250 3800 3350 3800
Wire Wire Line
	3250 3650 3000 3650
Connection ~ 3250 3650
Wire Wire Line
	3250 3650 3250 3800
Text Label 3000 3650 0    50   ~ 0
~IOREQ
Wire Wire Line
	3350 3350 3000 3350
Wire Wire Line
	3350 4000 3000 4000
Text Label 3000 3350 0    50   ~ 0
~WR
Text Label 3000 4000 0    50   ~ 0
~RD
Entry Wire Line
	2900 3250 3000 3350
Entry Wire Line
	2900 3550 3000 3650
Entry Wire Line
	2900 3900 3000 4000
Wire Bus Line
	2900 3050 2500 3050
Wire Wire Line
	3950 3450 4150 3450
Wire Wire Line
	4150 3450 4150 3150
Wire Wire Line
	4150 3150 5300 3150
Wire Wire Line
	4250 3250 4250 3900
Wire Wire Line
	4250 3900 3950 3900
Wire Wire Line
	4250 3250 5300 3250
$Comp
L 74xx:74LS32 U2
U 3 1
P 2050 4500
F 0 "U2" H 2050 4500 50  0000 C CNN
F 1 "74LS32" H 2050 4734 50  0000 C CNN
F 2 "Package_DIP:DIP-14_W7.62mm_Socket" H 2050 4500 50  0001 C CNN
F 3 "http://www.ti.com/lit/gpn/sn74LS32" H 2050 4500 50  0001 C CNN
	3    2050 4500
	1    0    0    -1  
$EndComp
$Comp
L 74xx:74LS32 U2
U 4 1
P 2050 5000
F 0 "U2" H 2050 5000 50  0000 C CNN
F 1 "74LS32" H 2050 5234 50  0000 C CNN
F 2 "Package_DIP:DIP-14_W7.62mm_Socket" H 2050 5000 50  0001 C CNN
F 3 "http://www.ti.com/lit/gpn/sn74LS32" H 2050 5000 50  0001 C CNN
	4    2050 5000
	1    0    0    -1  
$EndComp
$Comp
L 74xx:74LS32 U2
U 5 1
P 2150 6750
F 0 "U2" H 2150 6750 50  0000 C CNN
F 1 "74LS32" H 2400 6400 50  0000 C CNN
F 2 "Package_DIP:DIP-14_W7.62mm_Socket" H 2150 6750 50  0001 C CNN
F 3 "http://www.ti.com/lit/gpn/sn74LS32" H 2150 6750 50  0001 C CNN
	5    2150 6750
	1    0    0    -1  
$EndComp
Wire Wire Line
	2150 7250 2150 7450
$Comp
L power:GND #PWR05
U 1 1
P 1600 5200
F 0 "#PWR05" H 1600 4950 50  0001 C CNN
F 1 "GND" H 1605 5027 50  0000 C CNN
F 2 "" H 1600 5200 50  0001 C CNN
F 3 "" H 1600 5200 50  0001 C CNN
	1    1600 5200
	1    0    0    -1  
$EndComp
Wire Wire Line
	1600 5200 1600 5100
Wire Wire Line
	1600 4400 1750 4400
Wire Wire Line
	1750 4600 1600 4600
Connection ~ 1600 4600
Wire Wire Line
	1600 4600 1600 4400
Wire Wire Line
	1600 4900 1750 4900
Connection ~ 1600 4900
Wire Wire Line
	1600 4900 1600 4600
Wire Wire Line
	1750 5100 1600 5100
Connection ~ 1600 5100
Wire Wire Line
	1600 5100 1600 4900
NoConn ~ 2350 4500
NoConn ~ 2350 5000
Wire Wire Line
	7150 4750 7400 4750
Text Label 7150 4750 0    50   ~ 0
IOA0
Wire Wire Line
	7150 4850 7400 4850
Text Label 7150 4850 0    50   ~ 0
IOA2
Wire Wire Line
	7150 4950 7400 4950
Text Label 7150 4950 0    50   ~ 0
IOA4
Wire Wire Line
	7150 5050 7400 5050
Text Label 7150 5050 0    50   ~ 0
IOA6
Wire Wire Line
	7900 4750 8150 4750
Text Label 8000 4750 0    50   ~ 0
IOA1
Wire Wire Line
	7900 4850 8150 4850
Text Label 8000 4850 0    50   ~ 0
IOA3
Wire Wire Line
	7900 4950 8150 4950
Text Label 8000 4950 0    50   ~ 0
IOA5
Wire Wire Line
	7900 5050 8150 5050
Text Label 8000 5050 0    50   ~ 0
IOA7
$Comp
L power:GND #PWR030
U 1 1
P 8400 6350
F 0 "#PWR030" H 8400 6100 50  0001 C CNN
F 1 "GND" H 8405 6177 50  0000 C CNN
F 2 "" H 8400 6350 50  0001 C CNN
F 3 "" H 8400 6350 50  0001 C CNN
	1    8400 6350
	1    0    0    -1  
$EndComp
$Comp
L power:VCC #PWR029
U 1 1
P 6900 4550
F 0 "#PWR029" H 6900 4400 50  0001 C CNN
F 1 "VCC" H 6917 4723 50  0000 C CNN
F 2 "" H 6900 4550 50  0001 C CNN
F 3 "" H 6900 4550 50  0001 C CNN
	1    6900 4550
	1    0    0    -1  
$EndComp
Wire Wire Line
	6900 4550 6900 5350
Wire Wire Line
	6900 5350 7400 5350
Wire Wire Line
	6900 5350 6900 6300
Wire Wire Line
	6900 6300 7400 6300
Connection ~ 6900 5350
Wire Wire Line
	7900 5350 8400 5350
Wire Wire Line
	8400 5350 8400 6300
Wire Wire Line
	7900 6300 8400 6300
Connection ~ 8400 6300
Wire Wire Line
	8400 6300 8400 6350
Wire Wire Line
	7900 5250 8150 5250
Text Label 8000 5250 0    50   ~ 0
~IRQ
Wire Wire Line
	7900 6200 8150 6200
Text Label 8000 6200 0    50   ~ 0
~IRQ
Wire Wire Line
	7150 5700 7400 5700
Text Label 7150 5700 0    50   ~ 0
IOB0
Wire Wire Line
	7150 5800 7400 5800
Text Label 7150 5800 0    50   ~ 0
IOB2
Wire Wire Line
	7150 5900 7400 5900
Text Label 7150 5900 0    50   ~ 0
IOB4
Wire Wire Line
	7150 6000 7400 6000
Text Label 7150 6000 0    50   ~ 0
IOB6
Wire Wire Line
	7900 5700 8150 5700
Text Label 8000 5700 0    50   ~ 0
IOB1
Wire Wire Line
	7900 5800 8150 5800
Text Label 8000 5800 0    50   ~ 0
IOB3
Wire Wire Line
	7900 5900 8150 5900
Text Label 8000 5900 0    50   ~ 0
IOB5
Wire Wire Line
	7900 6000 8150 6000
Text Label 8000 6000 0    50   ~ 0
IOB7
Entry Wire Line
	7050 4650 7150 4750
Entry Wire Line
	7050 4750 7150 4850
Entry Wire Line
	7050 4850 7150 4950
Entry Wire Line
	7050 4950 7150 5050
Entry Wire Line
	7050 5600 7150 5700
Entry Wire Line
	7050 5700 7150 5800
Entry Wire Line
	7050 5800 7150 5900
Entry Wire Line
	7050 5900 7150 6000
Entry Wire Line
	8150 4750 8250 4650
Entry Wire Line
	8150 4850 8250 4750
Entry Wire Line
	8150 4950 8250 4850
Entry Wire Line
	8150 5050 8250 4950
Entry Wire Line
	8150 5250 8250 5150
Entry Wire Line
	8150 5700 8250 5600
Entry Wire Line
	8150 5800 8250 5700
Entry Wire Line
	8150 5900 8250 5800
Entry Wire Line
	8150 6000 8250 5900
Wire Wire Line
	6500 2950 6700 2950
Text Label 6500 2950 0    50   ~ 0
IOA0
Wire Wire Line
	6500 3050 6700 3050
Text Label 6500 3050 0    50   ~ 0
IOA1
Wire Wire Line
	6500 3150 6700 3150
Text Label 6500 3150 0    50   ~ 0
IOA2
Wire Wire Line
	6500 3250 6700 3250
Text Label 6500 3250 0    50   ~ 0
IOA3
Wire Wire Line
	6500 3350 6700 3350
Wire Wire Line
	6500 3450 6700 3450
Wire Wire Line
	6500 3550 6700 3550
Wire Wire Line
	6500 3650 6700 3650
Text Label 6500 3350 0    50   ~ 0
IOA4
Text Label 6500 3450 0    50   ~ 0
IOA5
Text Label 6500 3550 0    50   ~ 0
IOA6
Text Label 6500 3650 0    50   ~ 0
IOA7
Wire Wire Line
	6500 3800 6700 3800
Text Label 6500 3800 0    50   ~ 0
IOB0
Wire Wire Line
	6500 3900 6700 3900
Text Label 6500 3900 0    50   ~ 0
IOB1
Wire Wire Line
	6500 4000 6700 4000
Text Label 6500 4000 0    50   ~ 0
IOB2
Wire Wire Line
	6500 4100 6700 4100
Text Label 6500 4100 0    50   ~ 0
IOB3
Wire Wire Line
	6500 4200 6700 4200
Wire Wire Line
	6500 4300 6700 4300
Wire Wire Line
	6500 4400 6700 4400
Wire Wire Line
	6500 4500 6700 4500
Text Label 6500 4200 0    50   ~ 0
IOB4
Text Label 6500 4300 0    50   ~ 0
IOB5
Text Label 6500 4400 0    50   ~ 0
IOB6
Text Label 6500 4500 0    50   ~ 0
IOB7
Wire Wire Line
	6500 4650 6700 4650
Text Label 6500 4650 0    50   ~ 0
~IRQ
Entry Wire Line
	6700 4650 6800 4750
Entry Wire Line
	6700 4500 6800 4600
Entry Wire Line
	6700 4400 6800 4500
Entry Wire Line
	6700 4300 6800 4400
Entry Wire Line
	6700 4200 6800 4300
Entry Wire Line
	6700 4100 6800 4200
Entry Wire Line
	6700 4000 6800 4100
Entry Wire Line
	6700 3900 6800 4000
Entry Wire Line
	6700 3800 6800 3900
Entry Wire Line
	6700 3650 6800 3750
Entry Wire Line
	6700 3550 6800 3650
Entry Wire Line
	6700 3450 6800 3550
Entry Wire Line
	6700 3350 6800 3450
Entry Wire Line
	6700 3250 6800 3350
Entry Wire Line
	6700 3150 6800 3250
Entry Wire Line
	6700 3050 6800 3150
Entry Wire Line
	6700 2950 6800 3050
Wire Bus Line
	6800 6150 7050 6150
Wire Bus Line
	7050 4400 8250 4400
NoConn ~ 7400 5150
NoConn ~ 7400 5250
NoConn ~ 7900 5150
NoConn ~ 7900 6100
NoConn ~ 7400 6100
NoConn ~ 7400 6200
$Comp
L PC8001-YM2203-rescue:Audio-Jack-3_2Switches-YM2151-rescue J3
U 1 1
P 10900 3650
F 0 "J3" H 10850 3950 50  0000 C CNN
F 1 "Audio-Jack-3_2Switches" H 11250 3450 50  0000 C CNN
F 2 "AJ-1780:AJ-1780" H 11150 3750 50  0001 C CNN
F 3 "" H 11150 3750 50  0001 C CNN
	1    10900 3650
	-1   0    0    -1  
$EndComp
Wire Wire Line
	10400 3550 10550 3550
Wire Wire Line
	10700 3650 10550 3650
Wire Wire Line
	10550 3650 10550 3550
Connection ~ 10550 3550
Wire Wire Line
	10550 3550 10700 3550
NoConn ~ 10700 3450
$Comp
L Device:Net-Tie_2 NT1
U 1 1
P 9050 4500
F 0 "NT1" H 9050 4681 50  0000 C CNN
F 1 "Net-Tie_2" H 9050 4590 50  0000 C CNN
F 2 "NetTie:NetTie-2_SMD_Pad2.0mm" H 9050 4500 50  0001 C CNN
F 3 "~" H 9050 4500 50  0001 C CNN
	1    9050 4500
	1    0    0    -1  
$EndComp
Wire Wire Line
	9450 5550 9450 5700
$Comp
L power:PWR_FLAG #FLG0101
U 1 1
P 9050 5550
F 0 "#FLG0101" H 9050 5625 50  0001 C CNN
F 1 "PWR_FLAG" H 9050 5723 50  0000 C CNN
F 2 "" H 9050 5550 50  0001 C CNN
F 3 "~" H 9050 5550 50  0001 C CNN
	1    9050 5550
	1    0    0    -1  
$EndComp
$Comp
L power:GNDA #PWR0101
U 1 1
P 8850 4650
F 0 "#PWR0101" H 8850 4400 50  0001 C CNN
F 1 "GNDA" H 8855 4477 50  0000 C CNN
F 2 "" H 8850 4650 50  0001 C CNN
F 3 "" H 8850 4650 50  0001 C CNN
	1    8850 4650
	1    0    0    -1  
$EndComp
$Comp
L power:GND #PWR0102
U 1 1
P 9250 4650
F 0 "#PWR0102" H 9250 4400 50  0001 C CNN
F 1 "GND" H 9255 4477 50  0000 C CNN
F 2 "" H 9250 4650 50  0001 C CNN
F 3 "" H 9250 4650 50  0001 C CNN
	1    9250 4650
	1    0    0    -1  
$EndComp
Wire Wire Line
	8950 4500 8850 4500
Wire Wire Line
	8850 4500 8850 4650
Wire Wire Line
	9150 4500 9250 4500
Wire Wire Line
	9250 4500 9250 4650
$Comp
L Connector_Generic:Conn_02x07_Odd_Even J4
U 1 1
P 7600 5050
F 0 "J4" H 7650 5567 50  0000 C CNN
F 1 "A-CON" H 7650 5476 50  0000 C CNN
F 2 "Connector_PinHeader_2.54mm:PinHeader_2x07_P2.54mm_Vertical" H 7600 5050 50  0001 C CNN
F 3 "~" H 7600 5050 50  0001 C CNN
	1    7600 5050
	1    0    0    -1  
$EndComp
$Comp
L Connector_Generic:Conn_02x07_Odd_Even J5
U 1 1
P 7600 6000
F 0 "J5" H 7650 6517 50  0000 C CNN
F 1 "B-CON" H 7650 6426 50  0000 C CNN
F 2 "Connector_PinHeader_2.54mm:PinHeader_2x07_P2.54mm_Vertical" H 7600 6000 50  0001 C CNN
F 3 "~" H 7600 6000 50  0001 C CNN
	1    7600 6000
	1    0    0    -1  
$EndComp
$Comp
L power:GNDA #PWR0103
U 1 1
P 7500 2650
F 0 "#PWR0103" H 7500 2400 50  0001 C CNN
F 1 "GNDA" H 7505 2477 50  0000 C CNN
F 2 "" H 7500 2650 50  0001 C CNN
F 3 "" H 7500 2650 50  0001 C CNN
	1    7500 2650
	1    0    0    -1  
$EndComp
Entry Wire Line
	8150 6200 8250 6100
Wire Bus Line
	2900 3050 2900 3900
Wire Bus Line
	2500 900  2500 3050
Wire Bus Line
	7050 4400 7050 6150
Wire Bus Line
	8250 4400 8250 6100
Wire Bus Line
	1100 900  1100 2900
Wire Bus Line
	4950 900  4950 3650
Wire Bus Line
	6800 3050 6800 6150
$Comp
L power:GNDA #PWR?
U 1 1
P 8000 1500
F 0 "#PWR?" H 8000 1250 50  0001 C CNN
F 1 "GNDA" H 8005 1327 50  0000 C CNN
F 2 "" H 8000 1500 50  0001 C CNN
F 3 "" H 8000 1500 50  0001 C CNN
	1    8000 1500
	1    0    0    -1  
$EndComp
$EndSCHEMATC
